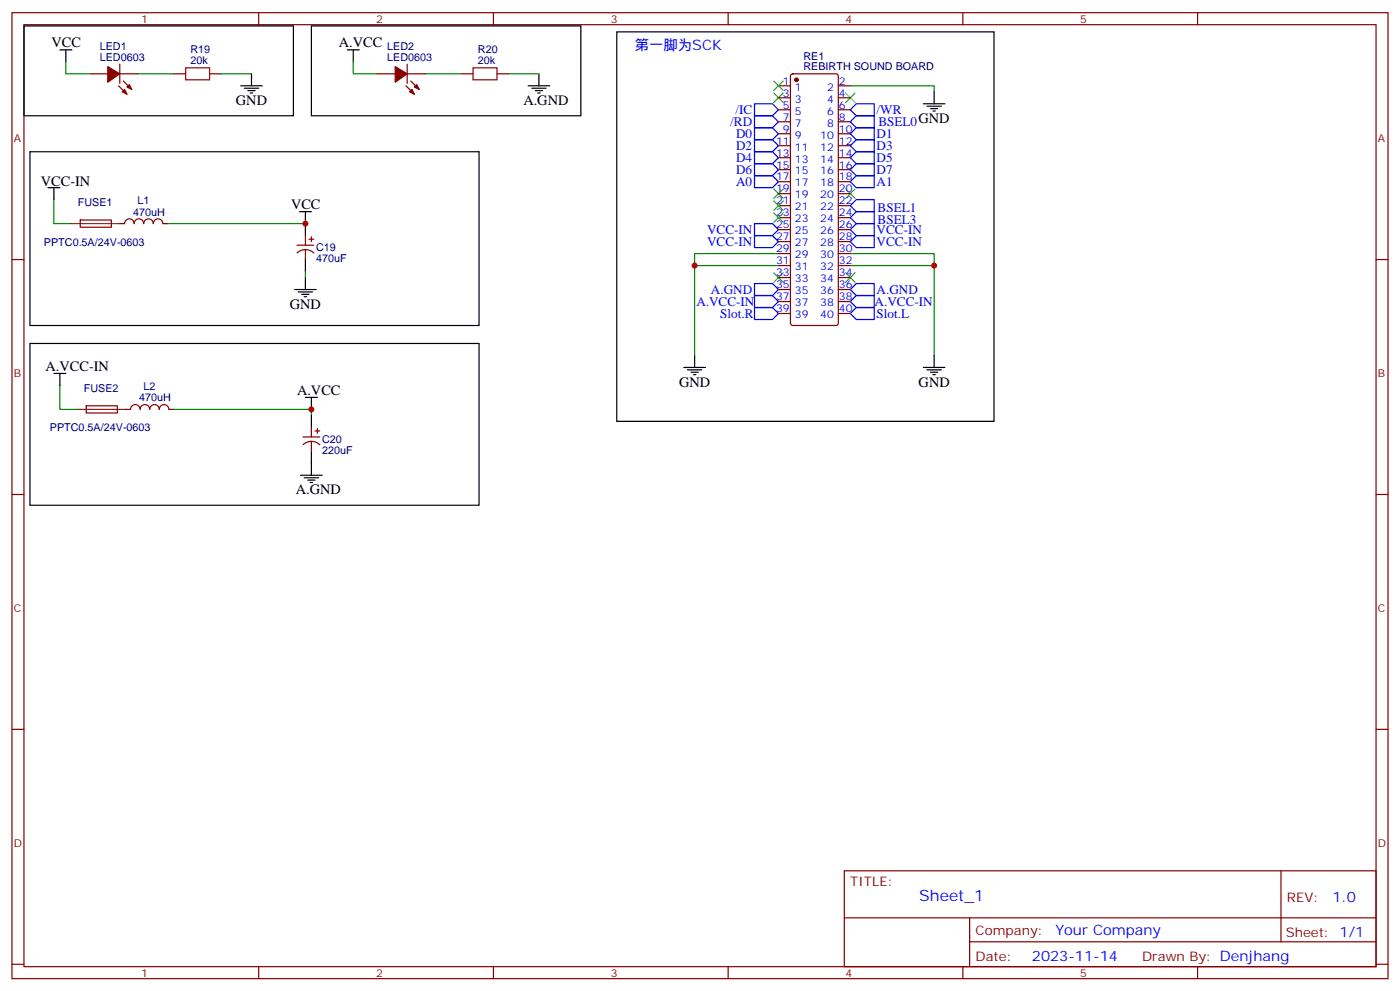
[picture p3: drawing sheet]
<svg xmlns="http://www.w3.org/2000/svg" width="412mm" height="292mm" viewBox="0 0 412 292" stroke-linecap="round" stroke-linejoin="round" font-family="sans-serif">
<g fill="none" stroke="#870000" stroke-width=".35">
<path d="M3.5 3.7h405.4v284.4h-405.4zM7.1 7.3h398.2v277.3h-398.2zM35.3 18.9v5.7M76.2 3.7v3.6M119.9 18.9v5.7M145.3 3.7v3.6M214.5 3.7v3.6M283.6 3.7v3.6M352.8 3.7v3.6M26.5 21.7h5.2M34.9 25.3l2.5 2.4M35.3 21.7h5.3"/>
<path d="M36.3 23.8l2.5 2.5M51.2 21.7h3.5M61.7 21.7h3.6M111.1 21.7h5.3M119.6 25.3l2.5 2.4M119.9 21.7h5.3M121 23.8l2.5 2.5M135.8 21.7h3.5M146.4 21.7h3.5M229.3 25.3h3.5M229.3 28.8h3.5M229.3 32.3h3.5"/>
<path d="M229.3 35.8h3.5M229.3 39.4h3.5M233.1 21.9l.4-.2h12.7l.5 .2 .2 .5v72.7l-.2 .5-.5 .2h-12.7l-.5-.2-.2-.5v-72.7zM246.9 25.3h3.6M246.9 28.8h3.6M246.9 32.3h3.6M246.9 35.8h3.6M246.9 39.4h3.6M229.3 42.9h3.5M229.3 46.4h3.5M229.3 50h3.5M229.3 53.5h3.5"/>
<path d="M229.3 57h3.5M246.9 42.9h3.6M246.9 46.4h3.6M246.9 50h3.6M246.9 53.5h3.6M246.9 57h3.6M3.5 76.4h3.6M23.6 64.8h9.2v2.1h-9.1zM35.3 65.8h1.4a1.41 1.41 0 0 1 1.4-1.4 1.41 1.41 0 0 1 1.4 1.4 1.41 1.41 0 0 1 1.4-1.4 1.41 1.41 0 0 1 1.4 1.4 1.41 1.41 0 0 1 1.4-1.4 1.41 1.41 0 0 1 1.5 1.4 1.41 1.41 0 0 1 1.4-1.4 1.41 1.41 0 0 1 1.4 1.4h1.4M87.5 72.2h4.9M87.5 74.5a3.5 3.5 0 0 1 4.9 0M90 69.4v2.8"/>
<path d="M90 73.6v2.8M91 70.4h1.4M91.7 69.7v1.4M229.3 78.2h3.5M229.3 74.6h3.5M229.3 71.1h3.5M229.3 67.6h3.5M229.3 64.1h3.5M229.3 60.5h3.5M246.9 78.2h3.6M246.9 74.6h3.6M246.9 71.1h3.6"/>
<path d="M246.9 67.6h3.6M246.9 64.1h3.6M246.9 60.5h3.6M405.3 76.4h3.6M229.3 92.3h3.5M229.3 88.8h3.5M229.3 85.2h3.5M229.3 81.7h3.5M246.9 92.3h3.6M246.9 88.8h3.6M246.9 85.2h3.6M246.9 81.7h3.6"/>
<path d="M25.4 119.5h9.1l.1 2-9.2 .1zM37 120.5h1.5a1.41 1.41 0 0 1 1.4-1.4 1.41 1.41 0 0 1 1.4 1.4M41.3 120.5a1.41 1.41 0 0 1 1.4-1.4 1.41 1.41 0 0 1 1.4 1.4M44.1 120.5a1.41 1.41 0 0 1 1.4-1.4 1.41 1.41 0 0 1 1.4 1.4M46.9 120.5a1.41 1.41 0 0 1 1.4-1.4 1.41 1.41 0 0 1 1.4 1.4M49.7 120.5h1.5M89.3 128.6h4.9M89.3 130.9a3.5 3.5 0 0 1 4.9 0M91.7 125.8v2.8M91.7 130v2.9M92.8 126.9h1.4M93.5 126.2v1.4"/>
<path d="M3.5 145.6h3.6M405.3 145.6h3.6M3.5 214.7h3.6M405.3 214.7h3.6M248.7 256.3h156.6v28.3h-156.6zM377.3 256.4v20.8M248.7 270.2h156.5M285.6 277.2h119.6M285.6 270.2v14.1M3.5 283.8h3.6M76.2 284.6v3.5M145.3 284.6v3.5"/>
<path d="M214.5 284.6v3.5M283.6 284.6v3.5M352.8 284.6v3.5M405.3 283.8h3.6"/>
</g>
<g fill="none" stroke="#000" stroke-width=".35">
<path d="M7.1 7.6h79.3v26.5h-79.3zM17.6 14.7h3.6M19.4 14.7v3.5M91.7 7.6h79.4v26.5h-79.4zM102.3 14.7h3.5M104.1 14.7v3.5M181.7 9.4h111.1v114.6h-111.1zM70.9 25.3h6.4M72 26h4.2M73 26.7h2.1M73.7 27.4h.7M74.1 21.7v3.6"/>
<path d="M155.6 25.3h6.3M156.6 26h4.3M157.7 26.7h2.1M158.4 27.4h.7M158.7 21.7v3.6M272 30.6h6.3M273 31.3h4.3M274.1 32h2.1M274.8 32.7h.7M275.2 27v3.6M8.8 44.7h132.3v51.1h-132.3zM14.1 55.2h3.5"/>
<path d="M15.9 55.2v3.6M88.2 62.3h3.5M90 62.3v7.1M90 76.4v3.5M86.8 85.2h6.3M87.8 85.9h4.3M88.9 86.6h2.1M89.6 87.3h.7M90 81.7v3.5M8.8 101.1h132.3v47.6h-132.3zM15.9 109.9h3.5M17.6 109.9v3.6"/>
<path d="M90 117h3.5M91.7 117v3.5M201.4 108.2h6.4M202.5 108.9h4.2M203.6 109.6h2.1M204.3 110.3h.7M204.6 104.6v3.6M272 108.2h6.3M273 108.9h4.3M274.1 109.6h2.1M274.8 110.3h.7M275.2 104.6v3.6"/>
<path d="M88.5 139.9h6.4M91.7 122.3v3.5M91.7 132.9v7M89.6 140.6h4.2M90.7 141.3h2.1M91.4 142h.7"/>
</g>
<g fill="none" stroke="#00f" stroke-width=".35">
<path d="M222.2 30.6h5.3l1.8 1.7-1.8 1.8h-5.3zM222.2 34.1h5.3l1.8 1.7-1.8 1.8h-5.3zM222.2 37.6h5.3l1.8 1.8-1.8 1.7h-5.3zM252.2 34.1h5.3v3.5h-5.3l-1.7-1.8zM252.2 30.6h5.3v3.5h-5.3l-1.7-1.8zM252.2 37.6h5.3v3.5h-5.3l-1.7-1.7zM222.2 41.1h5.3l1.8 1.8-1.8 1.8h-5.3zM222.2 44.7h5.3l1.8 1.7-1.8 1.8h-5.3zM222.2 48.2h5.3l1.8 1.8-1.8 1.7h-5.3zM222.2 51.7h5.3l1.8 1.8-1.8 1.7h-5.3zM252.2 51.7h5.3v3.5h-5.3l-1.7-1.7zM252.2 41.1h5.3v3.6h-5.3l-1.7-1.8z"/>
<path d="M252.2 44.7h5.3v3.5h-5.3l-1.7-1.8zM252.2 48.2h5.3v3.5h-5.3l-1.7-1.7zM252.2 58.8h5.3v3.5h-5.3l-1.7-1.8zM222.2 65.8h5.3l1.8 1.8-1.8 1.8h-5.3zM222.2 69.4h5.3l1.8 1.7-1.8 1.8h-5.3zM252.2 65.8h5.3v3.6h-5.3l-1.7-1.8zM252.2 69.4h5.3v3.5h-5.3l-1.7-1.8zM252.2 62.3h5.3v3.5h-5.3l-1.7-1.7zM222.2 83.5h5.3l1.8 1.7-1.8 1.8h-5.3zM222.2 87h5.3l1.8 1.8-1.8 1.7h-5.3zM222.2 90.5h5.3l1.8 1.8-1.8 1.8h-5.3zM250.5 88.8l1.7-1.8h5.3v3.5h-5.3z"/>
<path d="M252.2 83.5h5.3v3.5h-5.3l-1.7-1.8zM252.2 90.5h5.3v3.6h-5.3l-1.7-1.8z"/>
</g>
<g fill="none" stroke="#008700" stroke-width=".35">
<path d="M19.4 18.2v3.5h7.1M104.1 18.2v3.5h7M40.6 21.7h10.6M65.3 21.7h8.8M125.2 21.7h10.6M149.9 21.7h8.8M250.5 25.3h24.7v1.7M15.9 58.8v7h5.3M49.4 65.8h40.6M90 79.9v1.8M204.6 78.2h24.7M229.3 74.6h-24.7v30"/>
<path d="M250.5 78.2h24.7M250.5 74.6h24.7v30M17.6 113.5v7h5.3M51.2 120.5h40.5v1.8"/>
</g>
<path d="M54.7 20h7v3.5h-7zM139.3 20h7.1v3.5h-7.1z" fill="none" stroke="#a10000" stroke-width=".35"/>
<g fill="#870000" stroke="#870000" stroke-width=".35">
<path d="M116.4 19.6l3.5 2.1-3.5 2.5z"/>
<path d="M120.6 27l.8-.7 .7 1.4z"/>
<path d="M122.8 24.9l.7 1.4-1.4-.7z"/>
<path d="M31.7 19.6l3.6 2.1-3.6 2.5z"/>
<path d="M36 27l.7-.7 .7 1.4z"/>
<path d="M38.1 24.9l.7 1.4-1.4-.7z"/>
<circle cx="234.6" cy="23.5" r=".53"/>
</g>
<path d="M21.2 65.8h14.1M22.9 120.5h14.1" fill="none" stroke="#8c2424" stroke-width=".35"/>
<g fill="none" stroke="#3c3" stroke-width=".35">
<path d="M227.9 27.4l2.8 2.8M227.9 23.8l2.8 2.9M230.7 27.4l-2.8 2.8M230.7 23.8l-2.8 2.9M249.1 27.4l2.8 2.8M251.9 27.4l-2.8 2.8M227.9 55.6l2.8 2.8M227.9 59.1l2.8 2.8M230.7 55.6l-2.8 2.8M230.7 59.1l-2.8 2.8M249.1 55.6l2.8 2.8M251.9 55.6l-2.8 2.8"/>
<path d="M227.9 62.7l2.8 2.8M230.7 62.7l-2.8 2.8M227.9 80.3l2.8 2.8M230.7 80.3l-2.8 2.8M249.1 80.3l2.8 2.8M251.9 80.3l-2.8 2.8"/>
</g>
<g fill="#c00">
<circle cx="91.7" cy="120.5" r=".88"/>
<circle cx="90" cy="65.8" r=".88"/>
<circle cx="204.6" cy="78.2" r=".88"/>
<circle cx="275.2" cy="78.2" r=".88"/>
</g>
<text font-size="4.6" fill="#00f" x="270.8" y="265.4">Sheet_1</text>
<g font-size="4.2">
<text x="15.2" y="14">VCC</text>
<text x="99.8" y="14">A.VCC</text>
<text x="69.5" y="30.9">GND</text>
<text x="154.2" y="30.9">A.GND</text>
<text x="12" y="54.9">VCC-IN</text>
<text x="85.7" y="61.6">VCC</text>
<text x="85.4" y="90.9">GND</text>
<text x="13.4" y="109.2">A.VCC-IN</text>
<text x="200" y="113.8">GND</text>
<text x="270.6" y="113.8">GND</text>
<text x="87.5" y="116.3">A.VCC</text>
<text x="87.1" y="145.6">A.GND</text>
</g>
<g font-size="4.2" fill="#00f">
<text x="187" y="14.7">第一脚为SCK</text>
<text x="392.5" y="265.6">1.0</text>
<text x="310.9" y="275.2">Your Company</text>
<text x="304" y="283">2023-11-14</text>
</g>
<g font-size="3.9" fill="#00f">
<text x="216.6" y="33.6">/IC</text>
<text x="258.2" y="33.6">/WR</text>
<text x="215.1" y="37.1">/RD</text>
<text x="216.8" y="40.6">D0</text>
<text x="258.2" y="40.5">D1</text>
<text x="258.8" y="37.1">BSEL0GND</text>
<text x="216.8" y="44.1">D2</text>
<text x="216.8" y="47.6">D4</text>
<text x="258.2" y="44.1">D3</text>
<text x="258.2" y="47.6">D5</text>
<text x="216.8" y="51.1">D6</text>
<text x="258.2" y="51.1">D7</text>
<text x="216.8" y="54.7">A0</text>
<text x="258.2" y="54.6">A1</text>
<text x="258.5" y="62.3">BSEL1</text>
<text x="258.5" y="65.8">BSEL3</text>
<text x="208.3" y="68.8">VCC-IN</text>
<text x="258.2" y="68.8">VCC-IN</text>
<text x="208.3" y="72.4">VCC-IN</text>
<text x="258.2" y="72.4">VCC-IN</text>
<text x="209.4" y="86.5">A.GND</text>
<text x="258.2" y="86.5">A.GND</text>
<text x="205.1" y="90">A.VCC-IN</text>
<text x="212.2" y="93.5">Slot.R</text>
<text x="257.6" y="90">A.VCC-IN</text>
<text x="258.2" y="93.6">Slot.L</text>
</g>
<g font-size="3.9" fill="#800">
<text x="250.5" y="260.9">TITLE:</text>
<text x="379.1" y="265.6">REV:</text>
<text x="287.4" y="275.1">Company:</text>
<text x="378.7" y="275.7">Sheet: 1/1</text>
<text x="287.4" y="282.8">Date:</text>
<text x="336.4" y="282.9">Drawn By: Denjhang</text>
</g>
<g font-size="3.2" fill="#800">
<text x="41.6" y="6.7">1</text>
<text x="110.8" y="6.7">2</text>
<text x="179.9" y="6.7">3</text>
<text x="249.1" y="6.7">4</text>
<text x="318.2" y="6.7">5</text>
<text x="4.1" y="41.8">A</text>
<text x="405.9" y="41.8">A</text>
<text x="4.1" y="111">B</text>
<text x="405.9" y="111">B</text>
<text x="4.1" y="180.1">C</text>
<text x="405.9" y="180.1">C</text>
<text x="4.1" y="249.3">D</text>
<text x="405.9" y="249.3">D</text>
<text x="41.6" y="287.5">1</text>
<text x="110.8" y="287.5">2</text>
<text x="179.9" y="287.5">3</text>
<text x="249.1" y="287.5">4</text>
<text x="318.2" y="287.5">5</text>
</g>
<g font-size="3.2" fill="#000080">
<text x="29.4" y="17.9">LED0603</text>
<text x="29.4" y="14.7">LED1</text>
<text x="56.1" y="15.7">R19</text>
<text x="114.1" y="17.9">LED0603</text>
<text x="114.1" y="14.7">LED2</text>
<text x="140.8" y="15.7">R20</text>
<text x="236.7" y="17.5">RE1</text>
<text x="56.1" y="18.9">20k</text>
<text x="140.8" y="18.9">20k</text>
<text x="236.7" y="20.6">REBIRTH SOUND BOARD</text>
<text x="22.9" y="60.6">FUSE1</text>
<text x="39.2" y="63.5">470uH</text>
<text x="40.5" y="60.2">L1</text>
<text x="12.9" y="72.3">PPTC0.5A/24V-0603</text>
<text x="93.1" y="77.2">470uF</text>
<text x="93.1" y="74">C19</text>
<text x="24.7" y="115.3">FUSE2</text>
<text x="41" y="118.1">470uH</text>
<text x="42.3" y="114.8">L2</text>
<text x="14.7" y="127">PPTC0.5A/24V-0603</text>
<text x="94.9" y="130.5">C20</text>
<text x="94.9" y="133.6">220uF</text>
</g>
<g font-size="3.2" fill="#00f">
<text x="230.6" y="24.9">1</text>
<text x="230.6" y="28.4">3</text>
<text x="234.1" y="26.7">1</text>
<text x="243.6" y="26.7">2</text>
<text x="247.1" y="28.4">4</text>
<text x="247.1" y="24.9">2</text>
<text x="230.6" y="32">5</text>
<text x="230.6" y="35.5">7</text>
<text x="234.1" y="30.2">3</text>
<text x="234.1" y="33.7">5</text>
<text x="243.6" y="33.7">6</text>
<text x="243.6" y="30.2">4</text>
<text x="247.1" y="35.5">8</text>
<text x="247.1" y="32">6</text>
<text x="230.6" y="39">9</text>
<text x="234.1" y="37.3">7</text>
<text x="234.1" y="40.8">9</text>
<text x="241.6" y="40.8">10</text>
<text x="243.6" y="37.3">8</text>
<text x="247.1" y="39">10</text>
<text x="228.6" y="42.5">11</text>
<text x="228.6" y="46.1">13</text>
<text x="234.1" y="44.3">11</text>
<text x="234.1" y="47.8">13</text>
<text x="241.6" y="47.8">14</text>
<text x="241.6" y="44.3">12</text>
<text x="247.1" y="46.1">14</text>
<text x="247.1" y="42.5">12</text>
<text x="228.6" y="49.6">15</text>
<text x="228.6" y="53.1">17</text>
<text x="234.1" y="51.4">15</text>
<text x="241.6" y="51.4">16</text>
<text x="247.1" y="53.1">18</text>
<text x="247.1" y="49.6">16</text>
<text x="228.6" y="56.7">19</text>
<text x="234.1" y="54.9">17</text>
<text x="234.1" y="58.4">19</text>
<text x="241.6" y="58.4">20</text>
<text x="241.6" y="54.9">18</text>
<text x="247.1" y="56.7">20</text>
<text x="228.6" y="60.2">21</text>
<text x="228.6" y="63.7">23</text>
<text x="234.1" y="61.9">21</text>
<text x="234.1" y="65.5">23</text>
<text x="241.6" y="65.5">24</text>
<text x="241.6" y="61.9">22</text>
<text x="247.1" y="63.7">24</text>
<text x="247.1" y="60.2">22</text>
<text x="228.6" y="67.2">25</text>
<text x="228.6" y="70.8">27</text>
<text x="234.1" y="69">25</text>
<text x="241.6" y="69">26</text>
<text x="247.1" y="70.8">28</text>
<text x="247.1" y="67.2">26</text>
<text x="228.6" y="74.3">29</text>
<text x="228.6" y="77.8">31</text>
<text x="234.1" y="72.5">27</text>
<text x="234.1" y="76.1">29</text>
<text x="241.6" y="76.1">30</text>
<text x="241.6" y="72.5">28</text>
<text x="247.1" y="77.8">32</text>
<text x="247.1" y="74.3">30</text>
<text x="228.6" y="81.4">33</text>
<text x="234.1" y="79.6">31</text>
<text x="234.1" y="83.1">33</text>
<text x="241.6" y="83.1">34</text>
<text x="241.6" y="79.6">32</text>
<text x="247.1" y="81.4">34</text>
<text x="228.6" y="84.9">35</text>
<text x="228.6" y="88.4">37</text>
<text x="234.1" y="86.6">35</text>
<text x="241.6" y="86.6">36</text>
<text x="247.1" y="88.4">38</text>
<text x="247.1" y="84.9">36</text>
<text x="228.6" y="91.9">39</text>
<text x="234.1" y="90.2">37</text>
<text x="234.1" y="93.7">39</text>
<text x="241.6" y="93.7">40</text>
<text x="241.6" y="90.2">38</text>
<text x="247.1" y="91.9">40</text>
</g>
</svg>
